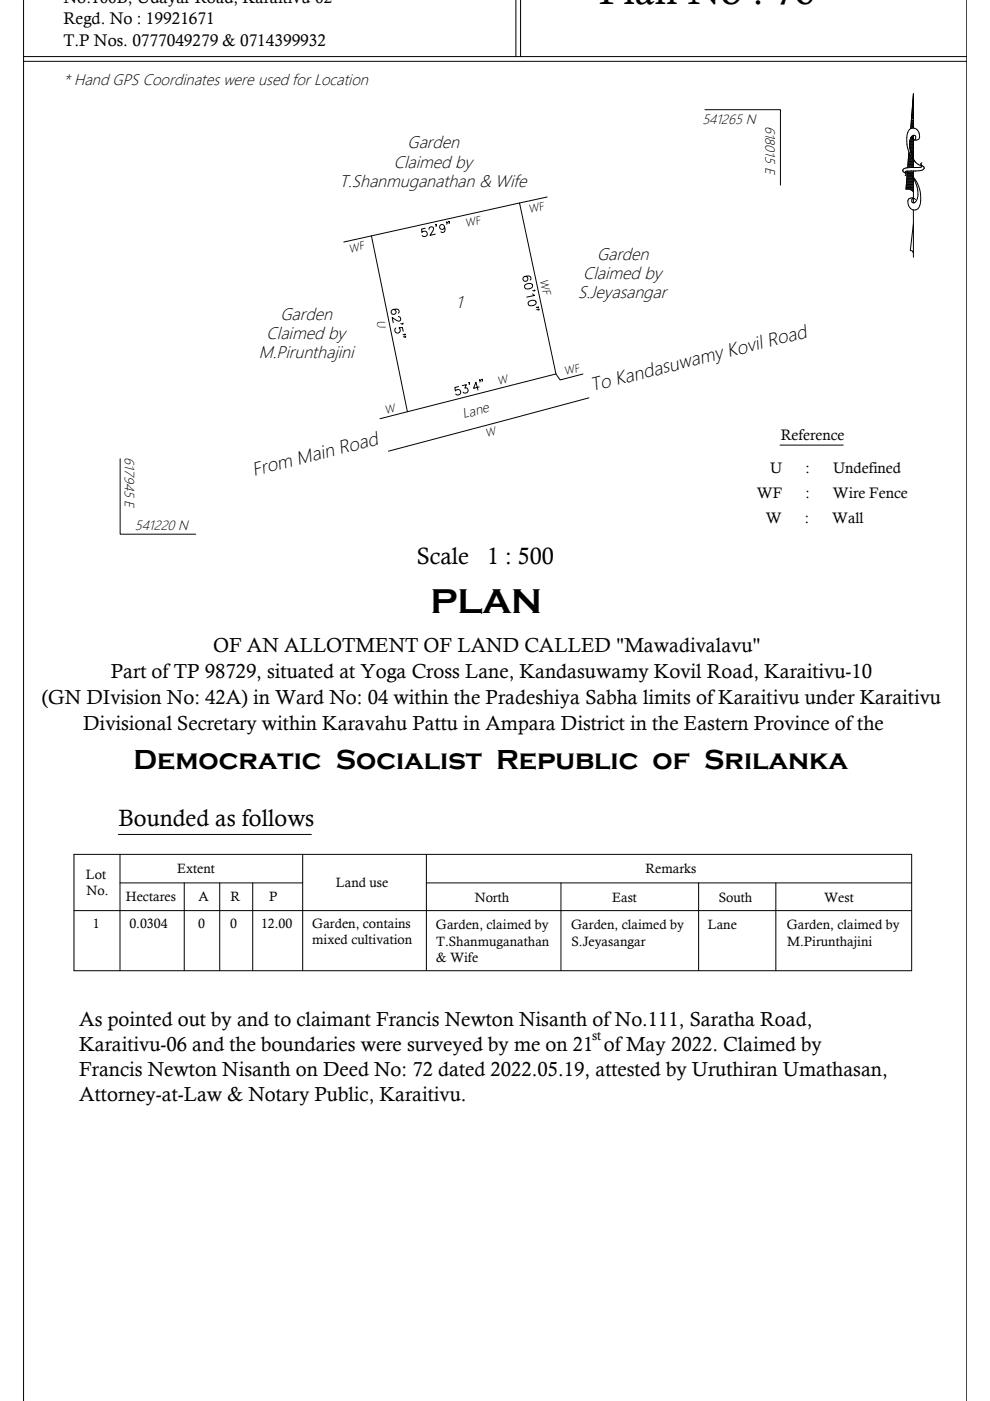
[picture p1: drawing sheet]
<svg xmlns="http://www.w3.org/2000/svg" width="210mm" height="297mm" viewBox="0 0 210 297" stroke-linecap="round" stroke-linejoin="round" font-family="sans-serif">
<!-- layer: Boundary -->
<path d="M72.9 51.3l37.3-8.3 7.7 36.3 .9 1.3 4.8-1.3M116 41.8l-5.8 1.2M117.9 79.3l-37.3 9.5M124.9 84.4l-42.5 11.3" fill="none" stroke="#000" stroke-width=".21"/>
<!-- layer: BOUND-OTHER-GEN -->
<g fill="none" stroke="#000" stroke-width=".21">
<path d="M5 13h200M5 12h200M5 .1v296.9M109.4 .1v11.9M110.4 .1v11.9M205 .1v296.9M149.5 23.3h16v16M78.8 50l7.6 37.3M25.5 97.3v16h16M165.4 94.4h13.4M25.1 176.9h40.9M15.7 181.1h177.6v24.7h-177.6z"/>
<path d="M15.7 193.1h177.6M25.4 187.2h38.8M25.4 181.1v24.7M39.1 187.2v18.6M46.6 187.2v18.6M53.6 187.2v18.6M64.2 181.1v24.7M90.4 187.2h102.9M90.4 181.1v24.7M118.9 187.2v18.6M148.1 187.2v18.6M164.5 187.2v18.6"/>
</g>
<!-- layer: TEXT-LOT -->
<g fill="none" stroke="#000" stroke-width=".21">
<path d="M90.2 48.4l-.8 .2 .1 .7a.6 .6 0 0 1 .8-.2 .6 .6 0 0 1 .1 .9 .6 .6 0 0 1-.9-.1M91 48.6l.2-.4 .3-.1 .4 .2-.1 .6-.6 1 1.1-.2M92.5 47.6l-.2 .1 .1-.2 .1 .3-.1 .2M94.2 48a.53 .53 0 0 1-.6 .6 .53 .53 0 0 1-.3-.7 .53 .53 0 0 1 .8-.2 1.17 1.17 0 0 1-.1 1.6h-.4l-.1-.2M94.8 47.1h-.2h.2l-.1 .4M95.2 47h-.1l.1-.1 .1 .3-.1 .2M111.3 58.6a.53 .53 0 0 1 .6 .6 .53 .53 0 0 1-.8 .4 .53 .53 0 0 1-.1-.9l.3-.1a.8 .8 0 0 1 1.3 .4l-.2 .4M83.4 65.6a.53 .53 0 0 1 .6 .6 .53 .53 0 0 1-.8 .4 .53 .53 0 0 1-.1-.8 .9 .9 0 0 1 1.5 .2l-.1 .4M83.9 69.6a.6 .6 0 0 0 0 .9 .6 .6 0 0 0 .9-.1 .6 .6 0 0 0-.2-.9l.7-.1 .2 .8M84.4 67.1l.4 .1 .2 .5-.1 .3-.3 .1-1.4-.8 .2 1.1M85 68.6l.4 .1v-.2v.2M85.4 70.9l.3 .1 .2-.1v-.1v.2"/>
<path d="M85.5 71.4l.3 .1 .2-.1-.1-.1 .1 .2M111.4 60.3a.87 .87 0 0 1 1.5 .3 .98 .98 0 0 1-1.6 .3l-.1-.4zM112.2 63.9a.85 .85 0 0 1 1.5 .2 .97 .97 0 0 1-1.7 .4v-.4zM112.9 62.3l.4 .3-1.6 .4M113 61.6h.4l-.1-.1 .1 .1M113.7 65.1l.3 .1 .2-.1-.1-.1v.2M113.8 65.6l.4 .1v-.2v.2M97.2 82l-.8 .2 .1 .7a.6 .6 0 0 1 .9-.3 .6 .6 0 0 1 .1 .9 .6 .6 0 0 1-.9 0M98 81.8l.9-.2-.3 .7a.57 .57 0 0 1 .6 .8 .57 .57 0 0 1-1 0M99.5 81.1l-.1 .1 .1-.1v.5M101.6 82l-1.2 .3 .5-1.3 .4 1.7M101.8 80.6h-.2h.2v.1l-.1 .3"/>
<path d="M102.3 80.4l-.2 .1 .2-.1v.2l-.1 .3"/>
</g>
<!-- layer: CLI-ARR-NOR -->
<g fill="none" stroke="#000" stroke-width=".21">
<path d="M191.5 36.3l.5 .5M192 36.8l.1 .3-.2 .1M192.1 39.9h1.6M192.1 39.8h1.6M192.1 39.6h1.6M192.1 39.4h1.6M192.1 36.5a6 6 0 0 1 3 6.8 1.28 1.28 0 0 1-1.4 1.2 1.28 1.28 0 0 1-1.2-1.3 .84 .84 0 0 1 .1-1 .84 .84 0 0 1 1-.2M192.2 39.3h1.5M192.2 39.1h1.5M192.2 39h1.5M192.2 35.6a.61 .61 0 0 0-.7 .7M192.2 38.8h1.5"/>
<path d="M192.2 38.7h1.5M192.2 38.5h1.5M192.2 36.3l-.3 .2 .1 .3M192.2 38.3h1.5M192.2 38.2h1.5M192.3 38h1.4M192.3 37.9h1.4M192.3 37.7h1.3M192.3 37.6h1.4M192.3 37.4h1.4M192.3 37.2h1.4M192.3 37.1h1.4"/>
<path d="M192.3 36.9h1.4M192.4 36.8h1.3M192.4 36.6h1.3M192.4 36.4h1.3M192.4 36.3l-.3 3.8 1 .1 .6 .5M192.5 35.4h1.2M192.5 35.2h1.2M192.5 35h1.2M192.5 34.9h1.2M192.5 34.7h1.2M192.5 34.6h1.2M192.5 34.4h1.2"/>
<path d="M192.5 34.2h1.2M192.6 34.1h1.1M192.6 33.9h1.1M192.6 33.8h1M192.6 33.6h.8M192.6 33.5h.7M192.6 33.3h.6M192.6 33.1h.5M192.6 33h.5M192.7 32.8h.3M192.7 32.7h.2M192.7 32.5h.1"/>
<path d="M192.7 32.2l-.3 3.4M192.8 30.3h.9M192.8 30.6h.9M192.8 30.8h.9M192.9 30.2h.8M192.9 30.9h.8M192.9 31.1h.8M192.9 30h.8M192.9 31.3h.8M192.9 29.8h.8M192.9 31.4h.8M192.9 31.6h.8"/>
<path d="M192.9 29.7h.8M193 31.7h.7M193 31.9h.7M193 29.5h.7M193 32l.5 1.4 .6 1M193.1 32.1h.6M193.1 29.4h.6M193.1 27.1l.6 .1v-7.3l-.6 7.4M193.1 27h.6M193.1 29.2h.6M193.1 26.8h.6M193.1 26.6h.6"/>
<path d="M193.1 26.5h.6M193.2 32.4h.5M193.2 26.3h.5M193.2 29.1h.5M193.2 29.2l-.4 1.2M193.2 35.5l-1 .1M193.2 26.2h.5M193.2 35.5h.5M193.2 26h.5M193.2 25.9h.5M193.2 32.6h.5M193.2 25.7h.5"/>
<path d="M193.2 29h.5M193.2 25.5h.5M193.3 25.2h.4M193.3 32.8h.4M193.3 25.1h.4M193.3 24.9h.4M193.3 24.8h.4M193.3 24.6h.4M193.3 24.4h.4M193.3 32.9h.4M193.3 36.2l.4 .1M193.3 24.1h.4"/>
<path d="M193.3 36.2l-1.1 .1M193.3 28.9h.4M193.3 24h.4M193.4 23.8h.3M193.4 23.7h.3M193.4 29.4l.5 .3M193.4 33.1h.3M193.4 23.5h.3M193.4 37.3a5.8 5.8 0 0 1 .9 5.2M193.4 23.3h.3M193.4 23.2h.3M193.4 23h.3"/>
<path d="M193.4 22.9h.3M193.4 33.2h.3M193.4 22.7h.3M193.5 22.6h.2M193.5 22.4h.2M193.5 22.2h.2M193.5 22.1h.2M193.5 33.4h.2M193.5 21.9h.2M193.5 21.8h.2M193.5 21.6h.2M193.5 21.4h.2"/>
<path d="M193.6 21.1h.1M193.6 21h.1M193.6 20.8h.1M193.6 20.7h.1M193.6 20.5h.1M193.6 20.3h.1M193.7 32.3h-.6h.6M193.7 21.3h-.2h.2M193.7 24.3h-.4h.4M193.7 36.3v1.3M193.7 37.8v5.2M193.7 30.5h-.9l.2 1.5"/>
<path d="M193.7 28.7v6.8M193.7 35.5h.3M193.7 33.9l.5 .6M194.2 34.5l1.1 .7M194.5 27.5a1.26 1.26 0 0 0-1.5-.2 1.26 1.26 0 0 0-.7 1.3 6.9 6.9 0 0 0 1.4 5.3M194.5 27.5a1.63 1.63 0 0 1 .2 2.1l-.8 .1a.54 .54 0 0 0 .1-.9 .54 .54 0 0 0-.8 .4M194.9 35.5h-.9M195.1 35.5h-.2M195.3 35l.5 .3M195.5 34.5l-.2 .2a.47 .47 0 0 1-.2 .8M195.8 35.3l.1 .1a.65 .65 0 0 1-.2 .7 .65 .65 0 0 1-.7 .1l-1.3 .1M192.1 40.1h1.6"/>
<path d="M193.1 40.2h.6M193.4 40.4h.3M193.5 40.5h.2M193.7 44.5v2.9l-.7 5.7 .4 .1 .3 .4M193.7 47.4v7.1M194.1 42.3l-.1-.1a.45 .45 0 0 0-.7 0 .45 .45 0 0 0 .1 .7l.3 .1 .4-.1M194.3 42.5l-.2 .4"/>
</g>
<text font-size="8.6" x="127" y=".7">Plan No : 76</text>
<text font-size="7.5" x="91.3" y="129.9">PLAN</text>
<text font-size="6" x="28.3" y="163">Democratic Socialist Republic of Srilanka</text>
<g font-size="5">
<text x="88.4" y="119.6">Scale</text>
<text x="103.3" y="119.6">1 : 500</text>
<text x="25.2" y="175.1">Bounded as follows</text>
</g>
<g font-size="4.3">
<text x="23.5" y="143.8">Part of TP 98729, situated at Yoga Cross Lane, Kandasuwamy Kovil Road, Karaitivu-10</text>
<text x="45.2" y="138.1">OF AN ALLOTMENT OF LAND CALLED &quot;Mawadivalavu&quot;</text>
<text x="8.8" y="149.2">(GN DIvision No: 42A) in Ward No: 04 within the Pradeshiya Sabha limits of Karaitivu under Karaitivu</text>
<text x="17.6" y="154.7">Divisional Secretary within Karavahu Pattu in Ampara District in the Eastern Province of the</text>
<text x="16.8" y="217.6">As pointed out by and to claimant Francis Newton Nisanth of No.111, Saratha Road,</text>
<text x="16.8" y="222.8">Karaitivu-06 and the boundaries were surveyed by me on 21 of May 2022. Claimed by</text>
<text x="16.8" y="228.1">Francis Newton Nisanth on Deed No: 72 dated 2022.05.19, attested by Uruthiran Umathasan,</text>
<text x="16.8" y="233.4">Attorney-at-Law &amp; Notary Public, Karaitivu.</text>
</g>
<g font-size="4">
<text x="125.6" y="83" transform="rotate(-14 125.6 83)">To Kandasuwamy Kovil Road</text>
<text x="53.9" y="100.9" transform="rotate(-14 53.9 100.9)">From Main Road</text>
</g>
<g font-size="3.7">
<text x="83.5" y="35.6">Claimed by</text>
<text x="86.4" y="31.5">Garden</text>
<text x="72" y="39.7">T.Shanmuganathan &amp; Wife</text>
<text x="123.6" y="59.2">Claimed by</text>
<text x="126.6" y="55">Garden</text>
<text x="96.7" y="65.2">1</text>
<text x="122.6" y="63.3">S.Jeyasangar</text>
<text x="56.5" y="71.9">Claimed by</text>
<text x="59.5" y="67.8">Garden</text>
<text x="54.9" y="76">M.Pirunthajini</text>
</g>
<g font-size="3.6">
<text x="13.5" y=".6">No.100B, Udayar Road, Karaitivu-02</text>
<text x="13.5" y="5">Regd. No : 19921671</text>
<text x="13.5" y="9.8">T.P Nos. 0777049279 &amp; 0714399932</text>
</g>
<text font-size="3.3" x="13.5" y="18">* Hand GPS Coordinates were used for Location</text>
<g font-size="3.2">
<text x="165.5" y="93.3">Reference</text>
<text x="163.3" y="100.3">U</text>
<text x="170.8" y="100.3">:</text>
<text x="176.6" y="100.3">Undefined</text>
<text x="160.5" y="105.6">WF</text>
<text x="170.8" y="105.6">:</text>
<text x="176.6" y="105.6">Wire Fence</text>
<text x="162.4" y="110.9">W</text>
<text x="170.6" y="110.9">:</text>
<text x="176.5" y="110.9">Wall</text>
</g>
<g font-size="3">
<text x="148.9" y="26.4">541265 N</text>
<text x="162.3" y="26.7" transform="rotate(90 162.3 26.7)">618015 E</text>
<text x="26.5" y="96.9" transform="rotate(90 26.5 96.9)">617945 E</text>
<text x="28.6" y="112.4">541220 N</text>
</g>
<g font-size="2.9">
<text x="98.4" y="88.7" transform="rotate(-14 98.4 88.7)">Lane</text>
<text x="37.5" y="185.2">Extent</text>
<text x="136.9" y="185.2">Remarks</text>
<text x="18.2" y="186.3">Lot</text>
<text x="18.4" y="189.9">No.</text>
<text x="26.7" y="190.9">Hectares</text>
<text x="42.1" y="190.9">A</text>
<text x="48.9" y="191">R</text>
<text x="57.1" y="191">P</text>
<text x="71.2" y="188.2">Land use</text>
<text x="100.6" y="191.2">North</text>
<text x="129.8" y="191.2">East</text>
<text x="152.4" y="191.2">South</text>
<text x="174.8" y="191.2">West</text>
<text x="19.7" y="196.8">1</text>
<text x="27.4" y="196.8">0.0304</text>
<text x="42" y="196.7">0</text>
<text x="48.8" y="196.7">0</text>
<text x="55.4" y="196.7">12.00</text>
<text x="66.2" y="196.7">Garden, contains</text>
<text x="92.4" y="197">Garden, claimed by</text>
<text x="121.1" y="197">Garden, claimed by</text>
<text x="150.1" y="197">Lane</text>
<text x="166.8" y="197">Garden, claimed by</text>
<text x="66.2" y="200.1">mixed cultivation</text>
<text x="92.5" y="200.5">T.Shanmuganathan</text>
<text x="121.2" y="200.5">S.Jeyasangar</text>
<text x="166.9" y="200.5">M.Pirunthajini</text>
<text x="92.5" y="204">&amp; Wife</text>
<text x="125.5" y="220.6">st</text>
</g>
<g font-size="2.5">
<text x="112.3" y="45.2" transform="rotate(-13 112.3 45.2)">WF</text>
<text x="74.2" y="53.6" transform="rotate(-13 74.2 53.6)">WF</text>
<text x="98.8" y="48.2" transform="rotate(-13 98.8 48.2)">WF</text>
<text x="114.5" y="59.4" transform="rotate(78 114.5 59.4)">WF</text>
<text x="79.9" y="68.1" transform="rotate(80 79.9 68.1)">U</text>
<text x="105.7" y="81.6" transform="rotate(-15 105.7 81.6)">W</text>
<text x="119.8" y="79.5" transform="rotate(-14 119.8 79.5)">WF</text>
<text x="81.8" y="87.8" transform="rotate(-14 81.8 87.8)">W</text>
<text x="103.2" y="92.6" transform="rotate(-15 103.2 92.6)">W</text>
</g>
</svg>
